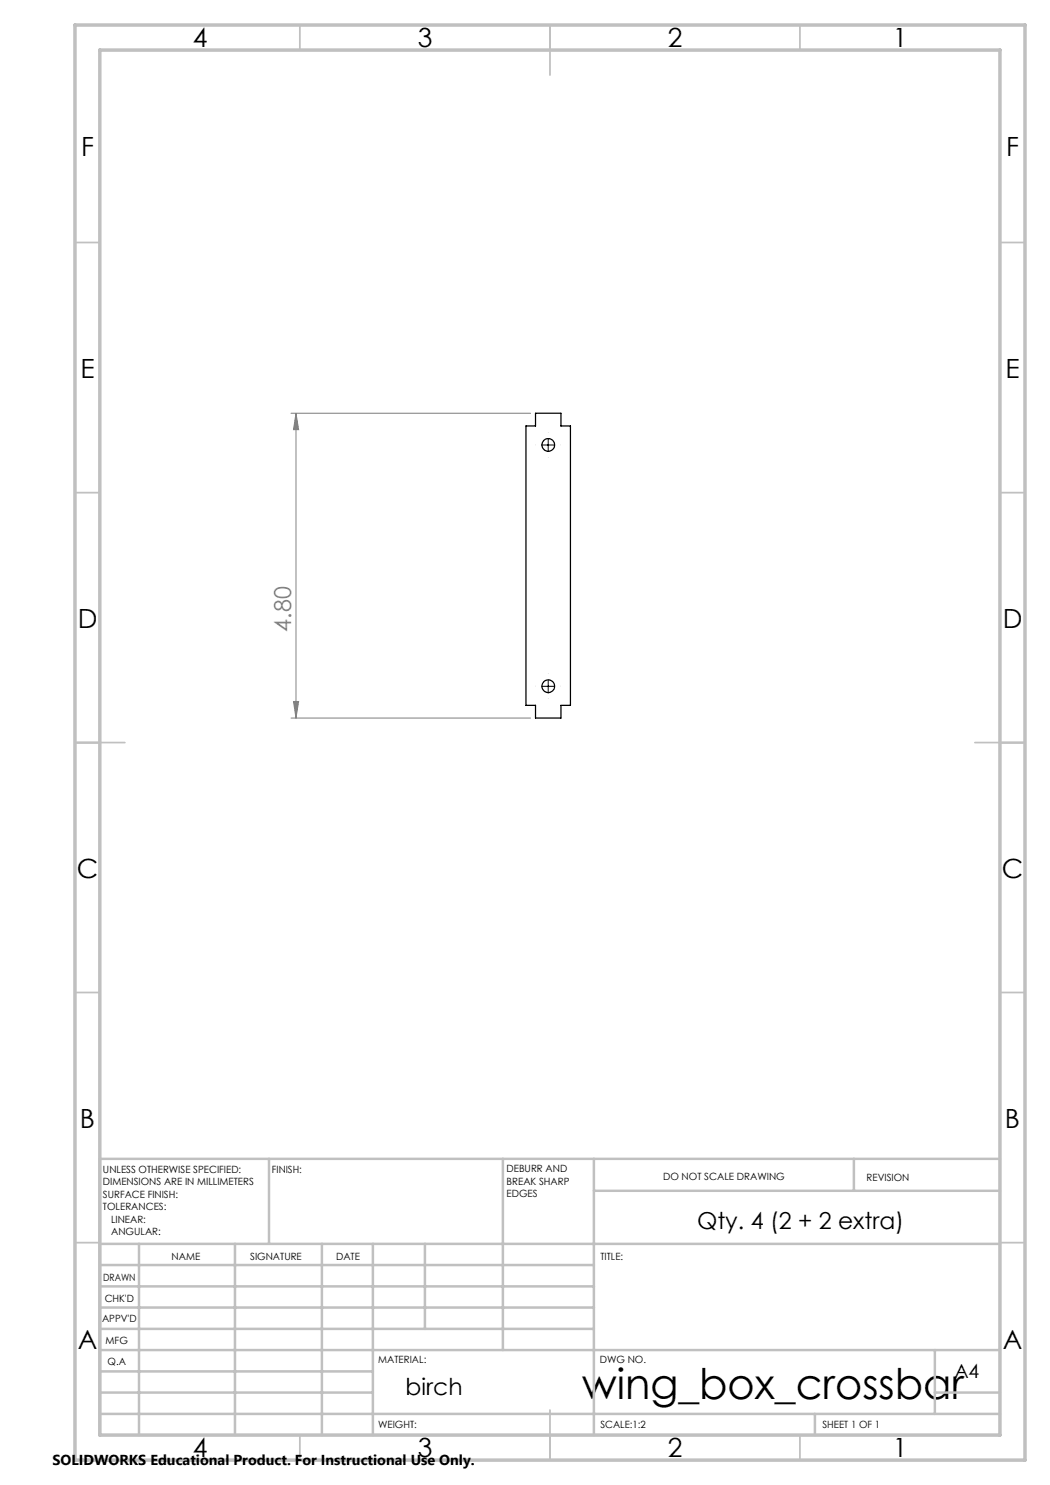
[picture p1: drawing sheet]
<svg xmlns="http://www.w3.org/2000/svg" width="210mm" height="297mm" viewBox="0 0 210 297" stroke-linecap="round" stroke-linejoin="round" font-family="sans-serif">
<g fill="none" stroke="#000" stroke-width=".25">
<path d="M107.1 82.7h5.1v2.5h1.9v55.9h-1.9v2.5h-5.1v-2.5h-1.9v-55.9h1.9z"/>
<circle cx="109.7" cy="89" r="1.27"/>
<circle cx="109.7" cy="137.3" r="1.27"/>
</g>
<path d="M58.2 82.7h47.9M59.2 82.7v60.9M59.2 82.7l.5 3.2h-1zM58.2 143.6h47.9M58.7 140.3h1l-.5 3.3z" fill="none" stroke="#808080" stroke-width=".2"/>
<path d="M109.7 139.7v.1" fill="none" stroke="#000" stroke-width=".2" stroke-dasharray="15.2 1.3 1.3 1.3" stroke-linecap="butt"/>
<path d="M108.4 89h2.5M109.6 87.7v2.5M108.4 137.3h2.5M109.6 136v2.5" fill="none" stroke="#000" stroke-width=".2"/>
<g fill="none" stroke="#c0c0c0" stroke-width=".35">
<path d="M60 5v5M110 5v10M160 5v5M15 48.5h5M200 48.5h5M15 98.5h5M200 98.5h5M15 148.5h10M195 148.5h10M15 198.5h5M200 198.5h5M15 248.5h5"/>
<path d="M200 248.5h5M60 287v5M110 282v10M160 287v5"/>
</g>
<g fill="none" stroke="#c0c0c0" stroke-width=".5">
<path d="M53.8 231.8v17M100.6 231.8v38.2M118.8 231.8v55.2M118.8 238.2h81.2M170.8 231.8v6.4M200 231.8h-180v55.2M20 248.8h180M20 257.3h98.8M20 253h98.8M27.8 248.8v38.2M47 248.8v38.2M64.4 248.8v38.2"/>
<path d="M74.6 248.8v38.2M85 248.8v17M20 265.8h98.8M20 261.5h98.8M20 278.5h54.6M20 274.3h54.6M20 270h180M187 278.5h13M187 270v12.8M20 282.8h180M163 282.8v4.2"/>
</g>
<path d="M15 5h190v287h-190zM20 10h180v277h-180z" fill="none" stroke="#c0c0c0" stroke-width=".7"/>
<path d="M59.2 82.7l.5 3.2h-1zM58.7 140.3h1l-.5 3.3z" fill="#808080"/>
<text font-size="8.5" x="116.4" y="279.7">wing_box_crossbar</text>
<g font-size="5.3">
<text x="38.5" y="9.5">4</text>
<text x="83.5" y="9.5">3</text>
<text x="133.6" y="9.5">2</text>
<text x="178.6" y="9.5">1</text>
<text x="16.2" y="31.3">F</text>
<text x="201.2" y="31.3">F</text>
<text x="16.1" y="75.5">E</text>
<text x="201.1" y="75.5">E</text>
<text x="15.5" y="125.5">D</text>
<text x="200.5" y="125.5">D</text>
<text x="15.4" y="175.5">C</text>
<text x="200.4" y="175.5">C</text>
<text x="16" y="225.5">B</text>
<text x="201" y="225.5">B</text>
<text x="15.5" y="269.8">A</text>
<text x="200.5" y="269.8">A</text>
<text x="38.5" y="291.5">4</text>
<text x="83.5" y="291.5">3</text>
<text x="133.6" y="291.5">2</text>
<text x="178.6" y="291.5">1</text>
</g>
<text font-size="4.7" fill="#808080" x="58.2" y="126.3" transform="rotate(-90 58.2 126.3)">4.80</text>
<g font-size="4.7">
<text x="139.4" y="245.7">Qty. 4 (2 + 2 extra)</text>
<text x="81.1" y="279">birch</text>
</g>
<text font-size="3.9" x="190.9" y="275.5">A4</text>
<text font-size="2.9" x="10.5" y="292.9">SOLIDWORKS Educational Product. For Instructional Use Only.</text>
<g font-size="2">
<text x="20.6" y="234.6">UNLESS OTHERWISE SPECIFIED:</text>
<text x="20.6" y="237.1">DIMENSIONS ARE IN MILLIMETERS</text>
<text x="20.6" y="239.6">SURFACE FINISH:</text>
<text x="54.4" y="234.6">FINISH:</text>
<text x="101.3" y="234.5">DEBURR AND</text>
<text x="101.3" y="237">BREAK SHARP</text>
<text x="101.3" y="239.5">EDGES</text>
<text x="132.6" y="236">DO NOT SCALE DRAWING</text>
<text x="173.3" y="236.2">REVISION</text>
<text x="20.6" y="242.1">TOLERANCES:</text>
<text x="22.2" y="244.6">LINEAR:</text>
<text x="22.2" y="247.1">ANGULAR:</text>
<text x="34.3" y="252">NAME</text>
<text x="50" y="251.9">SIGNATURE</text>
<text x="67.2" y="251.9">DATE</text>
<text x="120.1" y="251.9">TITLE:</text>
<text x="20.6" y="256.1">DRAWN</text>
<text x="20.9" y="260.3">CHK'D</text>
<text x="20.4" y="264.4">APPV'D</text>
<text x="21.1" y="268.8">MFG</text>
<text x="21.5" y="273">Q.A</text>
<text x="75.6" y="272.5">MATERIAL:</text>
<text x="120" y="272.5">DWG NO.</text>
<text x="75.6" y="285.5">WEIGHT:</text>
<text x="120.1" y="285.6">SCALE:1:2</text>
<text x="164.5" y="285.6">SHEET 1 OF 1</text>
</g>
</svg>
